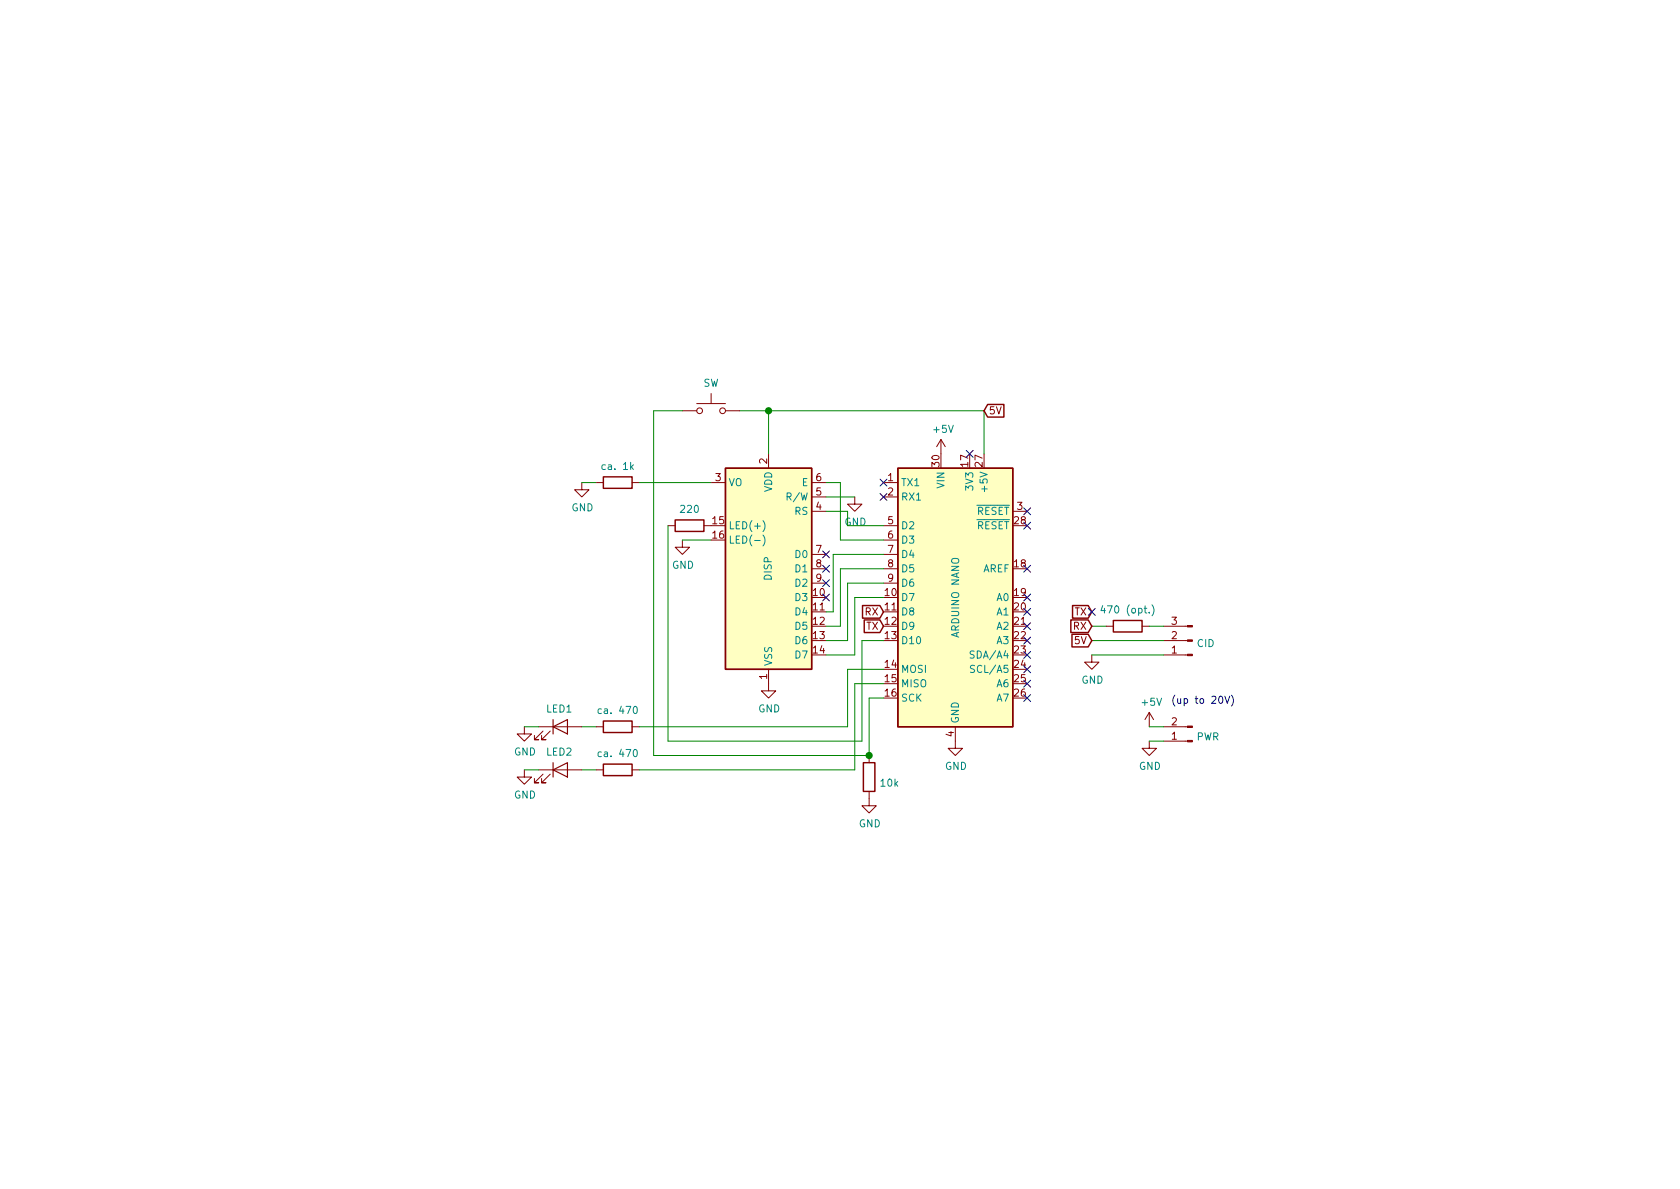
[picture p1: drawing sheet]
<svg xmlns="http://www.w3.org/2000/svg" width="297mm" height="210mm" viewBox="0 0 297 210" stroke-linecap="round" stroke-linejoin="round" font-family="sans-serif">
<g fill="none" stroke="#840000" stroke-width=".18">
<path d="M120.6 72.6h2.6M123.2 71.4h5.1M125.7 69.6v1.8M128.3 72.6h2.5M166.4 77.7l-.8 1.3M166.4 77.7v2.6M166.4 77.7l.7 1.3M102.9 85.3v1.3h1.2l-1.2 1.3-1.3-1.3h1.3M105.4 85.3h1.3M111.8 85.3h1.2M118.1 93h1.3M120.6 95.5v1.3h1.3l-1.3 1.2-1.2-1.2h1.2"/>
<path d="M124.5 93h1.2M125.7 85.3h2.6M135.9 80.3v2.5M143.5 85.3h2.5M143.5 90.4h2.5M143.5 87.9h2.5M143.5 98h2.5M151.1 87.9v1.2h1.3l-1.3 1.3-1.2-1.3h1.2M156.2 93h2.5M156.2 85.3h2.5M156.2 87.9h2.5M156.2 98h2.5"/>
<path d="M156.2 95.5h2.5M179.1 90.4h2.5M135.9 118.4v3.8h1.3l-1.3 1.2-1.3-1.2h1.3M143.5 100.6h2.5M143.5 103.1h2.5M156.2 100.6h2.5M156.2 103.1h2.5M193 115.8v1.3h1.3l-1.3 1.3-1.2-1.3h1.2M195.6 110.7h1.2M201.9 110.7h1.3M205.7 110.7h4.3M205.7 113.3h4.3"/>
<path d="M205.7 115.8h4.3M92.7 136.1v1.3h1.3l-1.3 1.3-1.3-1.3h1.3M92.7 128.5v1.3h1.3l-1.3 1.3-1.3-1.3h1.3M95.2 136.1h7.7M95.2 128.5h7.7M96 136.9l-1.5 1.5h.7h-.7v-.7M96 129.3l-1.5 1.5h.7h-.7v-.8M97.3 136.9l-1.5 1.5h.7h-.7v-.7M97.3 129.3l-1.5 1.5h.7h-.7v-.8M105.4 136.1h1.3M105.4 128.5h1.3M111.8 136.1h1.2"/>
<path d="M111.8 128.5h1.2M153.7 139.9v2.6h1.2l-1.2 1.3-1.3-1.3h1.3M153.7 133.6v1.3M168.9 128.5v3.8h1.3l-1.3 1.3-1.3-1.3h1.3M203.2 131.1v1.2h1.3l-1.3 1.3-1.3-1.3h1.3M203.2 126l-.8 1.2M203.2 126v2.5M203.2 126l.8 1.2M205.7 128.5h4.3M205.7 131.1h4.3"/>
<circle cx="123.7" cy="72.6" r=".51"/>
<circle cx="127.8" cy="72.6" r=".51"/>
</g>
<g fill="none" stroke="#840000" stroke-width=".25">
<path d="M174.6 71.5h2.9v2.3h-2.9l-.6-1.2zM106.7 84.3h5.1v2.1h-5.1zM119.4 91.9h5.1v2.1h-5.1zM128.3 82.8h15.2v35.6h-15.2zM158.7 82.8h20.4v45.7h-20.4zM152.5 107.1h3.1l.6 1.1-.6 1.1h-3.1zM152.8 109.6h2.8l.6 1.1-.6 1.2h-2.8zM189.3 109.6h3.1l.6 1.1-.6 1.2h-3.1zM189.5 112.2h2.9l.6 1.1-.6 1.1h-2.9zM189.6 107.1h2.8l.6 1.1-.6 1.1h-2.8zM196.8 109.7h5.1v2.1h-5.1zM106.7 127.5h5.1v2h-5.1z"/>
<path d="M106.7 135.1h5.1v2.1h-5.1zM152.7 134.9h2v5h-2z"/>
</g>
<path d="M97.8 136.1l2.5-1.2v2.5zM97.8 128.5l2.5-1.3v2.6zM97.8 127.2v2.6M97.8 134.9v2.5" fill="none" stroke="#840000" stroke-width=".2"/>
<g fill="#ffffc2" stroke="#ffffc2" stroke-width=".18">
<path d="M128.3 82.8h15.2v35.6h-15.2z"/>
<path d="M158.7 82.8h20.4v45.7h-20.4z"/>
</g>
<path d="M134.9 92.1a1.47 1.47 0 0 1 0 1.9M134.9 94.6a1.47 1.47 0 0 1 0 1.9M172.2 115.2l-.4-.1-.2 .1v.5l.5 .1 .1 .3-.2 .3-.5-.1M172.3 117.7l-.5-.1-.2 .2v.3l.6 .3 .1 .3-.2 .2h-.5M195 107.1l-.3 .9h.8M203.7 107a1.47 1.47 0 0 1 0 1.9M112.1 125l.2-.1a.69 .69 0 0 1 .4 .6 .69 .69 0 0 1-.4 .7l-.3-.2v-.3zM112.1 132.7l.2-.2a.69 .69 0 0 1 .4 .7 .69 .69 0 0 1-.4 .6l-.3-.2v-.3z" fill="none" stroke="#008484" stroke-width=".18"/>
<g fill="#840000" stroke="#840000" stroke-width=".18">
<path d="M210 128.4h.8v.2h-.8z"/>
<path d="M210 130.9h.8v.3h-.8z"/>
<path d="M210 110.6h.8v.3h-.8z"/>
<path d="M210 113.2h.8v.2h-.8z"/>
<path d="M210 115.7h.8v.2h-.8z"/>
</g>
<g fill="none" stroke="#008400" stroke-width=".18">
<path d="M120.6 72.6h-5v61h38.1v-10.2h2.5M130.8 72.6h43.2v7.7M135.9 72.6v7.7M102.9 85.3h2.5M113 85.3h12.7M118.1 93v38.1h34.3v-17.8h3.8M120.6 95.5h5.1M146 85.3h2.6v10.2h7.6M146 90.4h3.9v2.6h6.3M146 87.9h5.1M156.2 98h-8.9v10.2h-1.3M156.2 100.6h-7.6v10.1h-2.6"/>
<path d="M156.2 105.7h-5.1v10.1h-5.1M156.2 103.1h-6.3v10.2h-3.9M156.2 118.4h-6.3v10.1h-36.9M193 110.7h2.6M193 115.8h12.7M193 113.3h12.7M203.2 110.7h2.5M92.7 136.1h2.5M92.7 128.5h2.5M102.9 136.1h2.5M102.9 128.5h2.5M156.2 120.9h-5.1v15.2h-38.1"/>
<path d="M203.2 131.1h2.5M203.2 128.5h2.5"/>
</g>
<path d="M216.6 123.1l.4 1.3 .4-1.3M217.7 122.9a1.47 1.47 0 0 1 0 2" fill="none" stroke="#0000c2" stroke-width=".18"/>
<g fill="#008400" stroke="#008400" stroke-width=".25">
<circle cx="153.7" cy="133.6" r=".51"/>
<circle cx="135.9" cy="72.6" r=".51"/>
</g>
<g fill="none" stroke="#000084" stroke-width=".18">
<path d="M170.8 79.6l1.3 1.3M172.1 79.6l-1.3 1.3M145.4 100l1.3 1.2M145.4 97.4l1.3 1.2M146.7 97.4l-1.3 1.2M146.7 100l-1.3 1.2M155.6 87.3l1.2 1.2M155.6 84.7l1.2 1.2M156.8 87.3l-1.2 1.2M156.8 84.7l-1.2 1.2M181 89.8l1.2 1.2M181 92.3l1.2 1.3"/>
<path d="M181 100l1.2 1.2M182.2 89.8l-1.2 1.2M182.2 92.3l-1.2 1.3M182.2 100l-1.2 1.2M145.4 105l1.3 1.3M145.4 102.5l1.3 1.2M146.7 105l-1.3 1.3M146.7 102.5l-1.3 1.2M181 105l1.2 1.3M181 107.6l1.2 1.2M181 110.1l1.2 1.2M181 112.7l1.2 1.2"/>
<path d="M181 115.2l1.2 1.2M181 117.7l1.2 1.3M182.2 105l-1.2 1.3M182.2 107.6l-1.2 1.2M182.2 110.1l-1.2 1.2M182.2 112.7l-1.2 1.2M182.2 115.2l-1.2 1.2M182.2 117.7l-1.2 1.3M192.4 107.6l1.2 1.2M193.6 107.6l-1.2 1.2M181 120.3l1.2 1.2M181 122.8l1.2 1.2"/>
<path d="M182.2 120.3l-1.2 1.2M182.2 122.8l-1.2 1.2"/>
</g>
<g font-size="1.8" fill="#008484">
<text x="124.3" y="68.4">SW</text>
<text x="165.2" y="76.5">+5V</text>
<text x="106.8" y="83.1">ca. 1k</text>
<text x="128.8" y="86">VO</text>
<text x="136.5" y="87" transform="rotate(-90 136.5 87)">VDD</text>
<text x="139.6" y="88.5">R/W</text>
<text x="141.8" y="86">E</text>
<text x="159.3" y="86">TX1</text>
<text x="159.3" y="88.5">RX1</text>
<text x="167" y="86.3" transform="rotate(-90 167 86.3)">VIN</text>
<text x="172.1" y="86.5" transform="rotate(-90 172.1 86.5)">3V3</text>
<text x="174.6" y="86.5" transform="rotate(-90 174.6 86.5)">+5V</text>
<text x="101" y="90.4">GND</text>
<text x="120.4" y="90.7">220</text>
<text x="128.8" y="93.6">LED(+)</text>
<text x="140.5" y="91.1">RS</text>
<text x="149.3" y="93">GND</text>
<text x="159.3" y="93.6">D2</text>
<text x="172.7" y="93.6">RESET</text>
<text x="172.7" y="91.1">RESET</text>
<text x="118.8" y="100.6">GND</text>
<text x="128.8" y="96.1">LED(-)</text>
<text x="140.7" y="98.7">D0</text>
<text x="140.7" y="101.2">D1</text>
<text x="159.3" y="96.1">D3</text>
<text x="159.3" y="98.7">D4</text>
<text x="159.3" y="101.2">D5</text>
<text x="173.7" y="101.2">AREF</text>
<text x="136.4" y="102.6" transform="rotate(-90 136.4 102.6)">DISP</text>
<text x="140.7" y="106.3">D3</text>
<text x="140.7" y="103.8">D2</text>
<text x="159.3" y="106.3">D7</text>
<text x="159.3" y="103.8">D6</text>
<text x="176.3" y="106.3">A0</text>
<text x="140.7" y="108.8">D4</text>
<text x="140.7" y="111.4">D5</text>
<text x="140.7" y="113.9">D6</text>
<text x="159.3" y="108.8">D8</text>
<text x="159.3" y="111.4">D9</text>
<text x="159.3" y="113.9">D10</text>
<text x="169.6" y="112.6" transform="rotate(-90 169.6 112.6)">ARDUINO NANO</text>
<text x="176.3" y="108.8">A1</text>
<text x="176.3" y="111.4">A2</text>
<text x="176.3" y="113.9">A3</text>
<text x="195.5" y="108.5">470 (opt.)</text>
<text x="136.5" y="117.9" transform="rotate(-90 136.5 117.9)">VSS</text>
<text x="140.7" y="116.5">D7</text>
<text x="159.3" y="119">MOSI</text>
<text x="172.1" y="116.5">SDA/A4</text>
<text x="172.3" y="119">SCL/A5</text>
<text x="211.7" y="114.4">CID</text>
<text x="134.1" y="126">GND</text>
<text x="159.3" y="121.5">MISO</text>
<text x="159.3" y="124.1">SCK</text>
<text x="176.3" y="121.5">A6</text>
<text x="176.3" y="124.1">A7</text>
<text x="191.2" y="120.9">GND</text>
<text x="202" y="124.8">+5V</text>
<text x="96.6" y="126">LED1</text>
<text x="106.3" y="126.3">ca. 470</text>
<text x="169.5" y="128" transform="rotate(-90 169.5 128)">GND</text>
<text x="211.5" y="130.9">PWR</text>
<text x="90.9" y="133.6">GND</text>
<text x="96.6" y="133.6">LED2</text>
<text x="106.3" y="133.9">ca. 470</text>
<text x="167.1" y="136.1">GND</text>
<text x="201.4" y="136.1">GND</text>
<text x="90.9" y="141.2">GND</text>
<text x="155.8" y="139.1">10k</text>
<text x="151.8" y="146.3">GND</text>
</g>
<g font-size="1.8" fill="#840000">
<text x="174.8" y="73.3">5V</text>
<text x="135.6" y="82" transform="rotate(-90 135.6 82)">2</text>
<text x="166.1" y="82.5" transform="rotate(-90 166.1 82.5)">30</text>
<text x="171.2" y="82.5" transform="rotate(-90 171.2 82.5)">17</text>
<text x="173.7" y="82.5" transform="rotate(-90 173.7 82.5)">27</text>
<text x="126.5" y="85.1">3</text>
<text x="144.3" y="87.6">5</text>
<text x="144.3" y="85.1">6</text>
<text x="157" y="85.1">1</text>
<text x="157" y="87.6">2</text>
<text x="126" y="92.7">15</text>
<text x="126" y="95.2">16</text>
<text x="144.3" y="90.2">4</text>
<text x="157" y="92.7">5</text>
<text x="157" y="95.2">6</text>
<text x="179.4" y="92.7">28</text>
<text x="179.9" y="90.2">3</text>
<text x="144.3" y="97.8">7</text>
<text x="144.3" y="100.3">8</text>
<text x="157" y="97.8">7</text>
<text x="157" y="100.3">8</text>
<text x="179.4" y="100.3">18</text>
<text x="143.8" y="105.4">10</text>
<text x="143.8" y="107.9">11</text>
<text x="144.3" y="102.9">9</text>
<text x="156.5" y="105.4">10</text>
<text x="156.5" y="107.9">11</text>
<text x="157" y="102.9">9</text>
<text x="179.4" y="105.4">19</text>
<text x="179.4" y="107.9">20</text>
<text x="143.8" y="110.5">12</text>
<text x="143.8" y="113">13</text>
<text x="153" y="108.8">RX</text>
<text x="153.2" y="111.4">TX</text>
<text x="156.5" y="110.5">12</text>
<text x="156.5" y="113">13</text>
<text x="179.4" y="110.5">21</text>
<text x="179.4" y="113">22</text>
<text x="189.8" y="111.4">RX</text>
<text x="190" y="108.8">TX</text>
<text x="190.1" y="113.9">5V</text>
<text x="207.2" y="113">2</text>
<text x="207.2" y="110.5">3</text>
<text x="143.8" y="115.6">14</text>
<text x="156.5" y="118.1">14</text>
<text x="179.4" y="115.6">23</text>
<text x="179.4" y="118.1">24</text>
<text x="207.2" y="115.6">1</text>
<text x="135.6" y="120.1" transform="rotate(-90 135.6 120.1)">1</text>
<text x="156.5" y="120.6">15</text>
<text x="156.5" y="123.2">16</text>
<text x="179.4" y="120.6">25</text>
<text x="179.4" y="123.2">26</text>
<text x="168.7" y="130.3" transform="rotate(-90 168.7 130.3)">4</text>
<text x="207.2" y="130.8">1</text>
<text x="207.2" y="128.3">2</text>
</g>
<text font-size="1.8" fill="#0000c2" x="207" y="124.5">(up to 20V)</text>
</svg>
